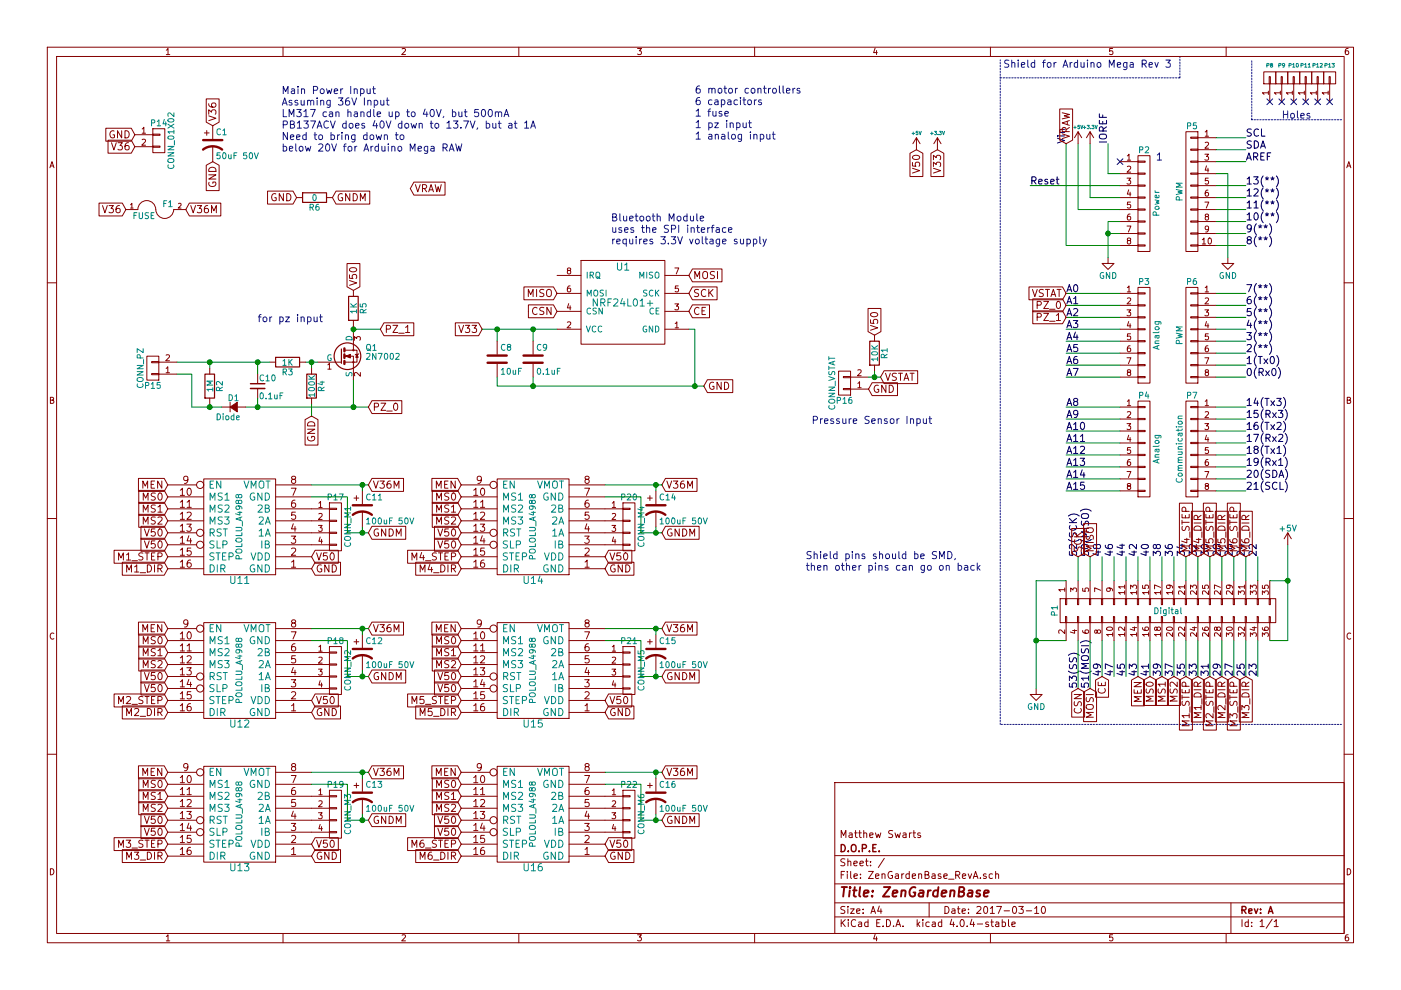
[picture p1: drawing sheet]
EESchema Schematic File Version 2
LIBS:power
LIBS:device
LIBS:transistors
LIBS:conn
LIBS:linear
LIBS:regul
LIBS:74xx
LIBS:cmos4000
LIBS:adc-dac
LIBS:memory
LIBS:xilinx
LIBS:microcontrollers
LIBS:dsp
LIBS:microchip
LIBS:analog_switches
LIBS:motorola
LIBS:texas
LIBS:intel
LIBS:audio
LIBS:interface
LIBS:digital-audio
LIBS:philips
LIBS:display
LIBS:cypress
LIBS:siliconi
LIBS:opto
LIBS:atmel
LIBS:contrib
LIBS:valves
LIBS:myParts
LIBS:pololu_a4988
LIBS:DRV8825
LIBS:ZenGardenBase_RevA-cache
EELAYER 25 0
EELAYER END
$Descr A4 11693 8268
encoding utf-8
Sheet 1 1
Title "ZenGardenBase"
Date "2017-03-10"
Rev "A"
Comp "D.O.P.E."
Comment1 "Matthew Swarts"
Comment2 ""
Comment3 ""
Comment4 ""
$EndDescr
NoConn ~ 9350 1350
Text Label 9250 1200 1    60   ~ 0
IOREF
Text Label 8900 1200 1    60   ~ 0
Vin
Text Label 8900 2450 0    60   ~ 0
A0
Text Label 8900 2550 0    60   ~ 0
A1
Text Label 8900 2650 0    60   ~ 0
A2
Text Label 8900 2750 0    60   ~ 0
A3
Text Label 8900 2850 0    60   ~ 0
A4
Text Label 8900 2950 0    60   ~ 0
A5
Text Label 8900 3050 0    60   ~ 0
A6
Text Label 8900 3150 0    60   ~ 0
A7
Text Label 8900 3400 0    60   ~ 0
A8
Text Label 8900 3500 0    60   ~ 0
A9
Text Label 8900 3600 0    60   ~ 0
A10
Text Label 8900 3700 0    60   ~ 0
A11
Text Label 8900 3800 0    60   ~ 0
A12
Text Label 8900 3900 0    60   ~ 0
A13
Text Label 8900 4000 0    60   ~ 0
A14
Text Label 8900 4100 0    60   ~ 0
A15
Text Label 10500 4650 1    60   ~ 0
22
Text Label 10400 4650 1    60   ~ 0
24
Text Label 10300 4650 1    60   ~ 0
26
Text Label 10200 4650 1    60   ~ 0
28
Text Label 10100 4650 1    60   ~ 0
30
Text Label 10000 4650 1    60   ~ 0
32
Text Label 9900 4650 1    60   ~ 0
34
Text Label 9800 4650 1    60   ~ 0
36
Text Label 9700 4650 1    60   ~ 0
38
Text Label 9600 4650 1    60   ~ 0
40
Text Label 9500 4650 1    60   ~ 0
42
Text Label 9400 4650 1    60   ~ 0
44
Text Label 9300 4650 1    60   ~ 0
46
Text Label 9200 4650 1    60   ~ 0
48
Text Label 9100 4650 1    60   ~ 0
50(MISO)
Text Label 9000 4650 1    60   ~ 0
52(SCK)
Text Label 10500 5650 1    60   ~ 0
23
Text Label 10400 5650 1    60   ~ 0
25
Text Label 10300 5650 1    60   ~ 0
27
Text Label 10100 5650 1    60   ~ 0
31
Text Label 10200 5650 1    60   ~ 0
29
Text Label 10000 5650 1    60   ~ 0
33
Text Label 9900 5650 1    60   ~ 0
35
Text Label 9800 5650 1    60   ~ 0
37
Text Label 9700 5650 1    60   ~ 0
39
Text Label 9600 5650 1    60   ~ 0
41
Text Label 9500 5650 1    60   ~ 0
43
Text Label 9400 5650 1    60   ~ 0
45
Text Label 9300 5650 1    60   ~ 0
47
Text Label 9200 5650 1    60   ~ 0
49
Text Label 9100 5750 1    60   ~ 0
51(MOSI)
Text Label 9000 5750 1    60   ~ 0
53(SS)
Text Label 10400 4100 0    60   ~ 0
21(SCL)
Text Label 10400 4000 0    60   ~ 0
20(SDA)
Text Label 10400 3900 0    60   ~ 0
19(Rx1)
Text Label 10400 3800 0    60   ~ 0
18(Tx1)
Text Label 10400 3700 0    60   ~ 0
17(Rx2)
Text Label 10400 3600 0    60   ~ 0
16(Tx2)
Text Label 10400 3500 0    60   ~ 0
15(Rx3)
Text Label 10400 3400 0    60   ~ 0
14(Tx3)
Text Label 10400 1550 0    60   ~ 0
13(**)
Text Label 10400 1650 0    60   ~ 0
12(**)
Text Label 10400 1750 0    60   ~ 0
11(**)
Text Label 10400 1850 0    60   ~ 0
10(**)
Text Label 10400 1950 0    60   ~ 0
9(**)
Text Label 10400 2050 0    60   ~ 0
8(**)
Text Label 10400 2450 0    60   ~ 0
7(**)
Text Label 10400 2550 0    60   ~ 0
6(**)
Text Label 10400 2650 0    60   ~ 0
5(**)
Text Label 10400 2750 0    60   ~ 0
4(**)
Text Label 10400 2850 0    60   ~ 0
3(**)
Text Label 10400 2950 0    60   ~ 0
2(**)
Text Label 10400 3050 0    60   ~ 0
1(Tx0)
Text Label 10400 3150 0    60   ~ 0
0(Rx0)
Text Label 10400 1250 0    60   ~ 0
SDA
Text Label 10400 1150 0    60   ~ 0
SCL
Text Label 10400 1350 0    60   ~ 0
AREF
Text Notes 8375 575  0    60   ~ 0
Shield for Arduino Mega Rev 3
Text Notes 10700 1000 0    60   ~ 0
Holes
$Comp
L CONN_01X01 P8
U 1 1
P 10600 650
F 0 "P8" V 10700 650 31  0000 C CNN
F 1 "CONN_01X01" V 10700 650 50  0001 C CNN
F 2 "Socket_Arduino_Mega:Arduino_1pin" H 10600 650 50  0001 C CNN
F 3 "" H 10600 650 50  0000 C CNN
	1    10600 650 
	0    -1   -1   0   
$EndComp
$Comp
L CONN_01X01 P9
U 1 1
P 10700 650
F 0 "P9" V 10800 650 31  0000 C CNN
F 1 "CONN_01X01" V 10800 650 50  0001 C CNN
F 2 "Socket_Arduino_Mega:Arduino_1pin" H 10700 650 50  0001 C CNN
F 3 "" H 10700 650 50  0000 C CNN
	1    10700 650 
	0    -1   -1   0   
$EndComp
$Comp
L CONN_01X01 P10
U 1 1
P 10800 650
F 0 "P10" V 10900 650 31  0000 C CNN
F 1 "CONN_01X01" V 10900 650 50  0001 C CNN
F 2 "Socket_Arduino_Mega:Arduino_1pin" H 10800 650 50  0001 C CNN
F 3 "" H 10800 650 50  0000 C CNN
	1    10800 650 
	0    -1   -1   0   
$EndComp
$Comp
L CONN_01X01 P11
U 1 1
P 10900 650
F 0 "P11" V 11000 650 31  0000 C CNN
F 1 "CONN_01X01" V 11000 650 50  0001 C CNN
F 2 "Socket_Arduino_Mega:Arduino_1pin" H 10900 650 50  0001 C CNN
F 3 "" H 10900 650 50  0000 C CNN
	1    10900 650 
	0    -1   -1   0   
$EndComp
$Comp
L CONN_01X01 P12
U 1 1
P 11000 650
F 0 "P12" V 11100 650 31  0000 C CNN
F 1 "CONN_01X01" V 11100 650 50  0001 C CNN
F 2 "Socket_Arduino_Mega:Arduino_1pin" H 11000 650 50  0001 C CNN
F 3 "" H 11000 650 50  0000 C CNN
	1    11000 650 
	0    -1   -1   0   
$EndComp
$Comp
L CONN_01X01 P13
U 1 1
P 11100 650
F 0 "P13" V 11200 650 31  0000 C CNN
F 1 "CONN_01X01" V 11200 650 50  0001 C CNN
F 2 "Socket_Arduino_Mega:Arduino_1pin" H 11100 650 50  0001 C CNN
F 3 "" H 11100 650 50  0000 C CNN
	1    11100 650 
	0    -1   -1   0   
$EndComp
NoConn ~ 10600 850 
NoConn ~ 10700 850 
NoConn ~ 10800 850 
NoConn ~ 10900 850 
NoConn ~ 11000 850 
NoConn ~ 11100 850 
$Comp
L CONN_01X08 P2
U 1 1
P 9550 1700
F 0 "P2" H 9550 2150 50  0000 C CNN
F 1 "Power" V 9650 1700 50  0000 C CNN
F 2 "Socket_Arduino_Mega:Socket_Strip_Arduino_1x08" H 9550 1700 50  0001 C CNN
F 3 "" H 9550 1700 50  0000 C CNN
	1    9550 1700
	1    0    0    -1  
$EndComp
Text Notes 9650 1350 0    60   ~ 0
1
$Comp
L +3.3V #PWR01
U 1 1
P 9100 1200
F 0 "#PWR01" H 9100 1050 50  0001 C CNN
F 1 "+3.3V" H 9100 1340 28  0000 C CNN
F 2 "" H 9100 1200 50  0000 C CNN
F 3 "" H 9100 1200 50  0000 C CNN
	1    9100 1200
	1    0    0    -1  
$EndComp
Text Label 8600 1550 0    60   ~ 0
Reset
$Comp
L +5V #PWR02
U 1 1
P 9000 1200
F 0 "#PWR02" H 9000 1050 50  0001 C CNN
F 1 "+5V" H 9000 1340 28  0000 C CNN
F 2 "" H 9000 1200 50  0000 C CNN
F 3 "" H 9000 1200 50  0000 C CNN
	1    9000 1200
	1    0    0    -1  
$EndComp
$Comp
L GND #PWR03
U 1 1
P 9250 2150
F 0 "#PWR03" H 9250 1900 50  0001 C CNN
F 1 "GND" H 9250 2000 50  0000 C CNN
F 2 "" H 9250 2150 50  0000 C CNN
F 3 "" H 9250 2150 50  0000 C CNN
	1    9250 2150
	1    0    0    -1  
$EndComp
$Comp
L CONN_01X10 P5
U 1 1
P 9950 1600
F 0 "P5" H 9950 2150 50  0000 C CNN
F 1 "PWM" V 10050 1600 50  0000 C CNN
F 2 "Socket_Arduino_Mega:Socket_Strip_Arduino_1x10" H 9950 1600 50  0001 C CNN
F 3 "" H 9950 1600 50  0000 C CNN
	1    9950 1600
	-1   0    0    -1  
$EndComp
$Comp
L GND #PWR04
U 1 1
P 10250 2150
F 0 "#PWR04" H 10250 1900 50  0001 C CNN
F 1 "GND" H 10250 2000 50  0000 C CNN
F 2 "" H 10250 2150 50  0000 C CNN
F 3 "" H 10250 2150 50  0000 C CNN
	1    10250 2150
	1    0    0    -1  
$EndComp
$Comp
L CONN_01X08 P3
U 1 1
P 9550 2800
F 0 "P3" H 9550 3250 50  0000 C CNN
F 1 "Analog" V 9650 2800 50  0000 C CNN
F 2 "Socket_Arduino_Mega:Socket_Strip_Arduino_1x08" H 9550 2800 50  0001 C CNN
F 3 "" H 9550 2800 50  0000 C CNN
	1    9550 2800
	1    0    0    -1  
$EndComp
$Comp
L CONN_01X08 P6
U 1 1
P 9950 2800
F 0 "P6" H 9950 3250 50  0000 C CNN
F 1 "PWM" V 10050 2800 50  0000 C CNN
F 2 "Socket_Arduino_Mega:Socket_Strip_Arduino_1x08" H 9950 2800 50  0001 C CNN
F 3 "" H 9950 2800 50  0000 C CNN
	1    9950 2800
	-1   0    0    -1  
$EndComp
$Comp
L CONN_01X08 P4
U 1 1
P 9550 3750
F 0 "P4" H 9550 4200 50  0000 C CNN
F 1 "Analog" V 9650 3750 50  0000 C CNN
F 2 "Socket_Arduino_Mega:Socket_Strip_Arduino_1x08" H 9550 3750 50  0001 C CNN
F 3 "" H 9550 3750 50  0000 C CNN
	1    9550 3750
	1    0    0    -1  
$EndComp
$Comp
L CONN_01X08 P7
U 1 1
P 9950 3750
F 0 "P7" H 9950 4200 50  0000 C CNN
F 1 "Communication" V 10050 3750 50  0000 C CNN
F 2 "Socket_Arduino_Mega:Socket_Strip_Arduino_1x08" H 9950 3750 50  0001 C CNN
F 3 "" H 9950 3750 50  0000 C CNN
	1    9950 3750
	-1   0    0    -1  
$EndComp
$Comp
L CONN_02X18 P1
U 1 1
P 9750 5100
F 0 "P1" H 9750 6050 50  0000 C CNN
F 1 "Digital" V 9750 5100 50  0000 C CNN
F 2 "Socket_Arduino_Mega:Socket_Strip_Arduino_2x18" H 9750 4050 50  0001 C CNN
F 3 "" H 9750 4050 50  0000 C CNN
	1    9750 5100
	0    -1   1    0   
$EndComp
Wire Wire Line
	9100 1200 9100 1650
Wire Wire Line
	9250 1450 9250 1200
Wire Wire Line
	9350 1450 9250 1450
Wire Notes Line
	10450 1000 10450 500 
Wire Notes Line
	11200 1000 10450 1000
Wire Notes Line
	9850 650  9850 475 
Wire Notes Line
	8350 650  9850 650 
Wire Wire Line
	9100 1650 9350 1650
Wire Wire Line
	9000 1200 9000 1750
Wire Wire Line
	9000 1750 9350 1750
Wire Wire Line
	9350 2050 8900 2050
Wire Wire Line
	8900 2050 8900 1200
Wire Wire Line
	8600 1550 9350 1550
Wire Wire Line
	9350 1850 9250 1850
Wire Wire Line
	9250 1850 9250 2150
Wire Wire Line
	9350 1950 9250 1950
Connection ~ 9250 1950
Wire Wire Line
	10150 1150 10400 1150
Wire Wire Line
	10400 1250 10150 1250
Wire Wire Line
	10150 1350 10400 1350
Wire Wire Line
	10150 1550 10400 1550
Wire Wire Line
	10400 1650 10150 1650
Wire Wire Line
	10150 1750 10400 1750
Wire Wire Line
	10150 1850 10400 1850
Wire Wire Line
	10400 1950 10150 1950
Wire Wire Line
	10150 2050 10400 2050
Wire Wire Line
	10250 2150 10250 1450
Wire Wire Line
	10250 1450 10150 1450
Wire Wire Line
	9350 2450 8900 2450
Wire Wire Line
	8900 2550 9350 2550
Wire Wire Line
	9350 2650 8900 2650
Wire Wire Line
	8900 2750 9350 2750
Wire Wire Line
	9350 2850 8900 2850
Wire Wire Line
	8900 2950 9350 2950
Wire Wire Line
	9350 3050 8900 3050
Wire Wire Line
	8900 3150 9350 3150
Wire Wire Line
	10400 2450 10150 2450
Wire Wire Line
	10150 2550 10400 2550
Wire Wire Line
	10400 2650 10150 2650
Wire Wire Line
	10150 2750 10400 2750
Wire Wire Line
	10400 2850 10150 2850
Wire Wire Line
	10150 2950 10400 2950
Wire Wire Line
	10400 3050 10150 3050
Wire Wire Line
	10150 3150 10400 3150
Wire Wire Line
	9350 3400 8900 3400
Wire Wire Line
	8900 3500 9350 3500
Wire Wire Line
	9350 3600 8900 3600
Wire Wire Line
	8900 3700 9350 3700
Wire Wire Line
	9350 3800 8900 3800
Wire Wire Line
	8900 3900 9350 3900
Wire Wire Line
	9350 4000 8900 4000
Wire Wire Line
	8900 4100 9350 4100
Wire Wire Line
	10400 3400 10150 3400
Wire Wire Line
	10150 3500 10400 3500
Wire Wire Line
	10400 3600 10150 3600
Wire Wire Line
	10150 3700 10400 3700
Wire Wire Line
	10400 3800 10150 3800
Wire Wire Line
	10150 3900 10400 3900
Wire Wire Line
	10400 4000 10150 4000
Wire Wire Line
	10150 4100 10400 4100
Wire Wire Line
	10500 4850 10500 4650
Wire Wire Line
	10400 4850 10400 4650
Wire Wire Line
	10300 4850 10300 4650
Wire Wire Line
	10200 4850 10200 4650
Wire Wire Line
	10100 4850 10100 4650
Wire Wire Line
	10000 4850 10000 4650
Wire Wire Line
	9900 4850 9900 4650
Wire Wire Line
	9800 4850 9800 4650
Wire Wire Line
	9700 4850 9700 4650
Wire Wire Line
	9600 4850 9600 4650
Wire Wire Line
	9500 4850 9500 4650
Wire Wire Line
	9400 4850 9400 4650
Wire Wire Line
	9300 4850 9300 4650
Wire Wire Line
	9200 4850 9200 4650
Wire Wire Line
	9100 4850 9100 4650
Wire Wire Line
	9000 4850 9000 4650
Wire Wire Line
	10500 5350 10500 5650
Wire Wire Line
	10400 5350 10400 5650
Wire Wire Line
	10300 5350 10300 5650
Wire Wire Line
	10200 5350 10200 5650
Wire Wire Line
	10100 5350 10100 5650
Wire Wire Line
	10000 5350 10000 5650
Wire Wire Line
	9900 5350 9900 5650
Wire Wire Line
	9800 5350 9800 5650
Wire Wire Line
	9700 5350 9700 5650
Wire Wire Line
	9600 5350 9600 5650
Wire Wire Line
	9500 5350 9500 5650
Wire Wire Line
	9400 5350 9400 5650
Wire Wire Line
	9300 5350 9300 5650
Wire Wire Line
	9200 5350 9200 5650
Wire Wire Line
	9100 5350 9100 5750
Wire Wire Line
	9000 5350 9000 5750
Wire Wire Line
	8900 4850 8650 4850
$Comp
L GND #PWR05
U 1 1
P 8650 5750
F 0 "#PWR05" H 8650 5500 50  0001 C CNN
F 1 "GND" H 8650 5600 50  0000 C CNN
F 2 "" H 8650 5750 50  0000 C CNN
F 3 "" H 8650 5750 50  0000 C CNN
	1    8650 5750
	1    0    0    -1  
$EndComp
Wire Wire Line
	8900 5350 8650 5350
Connection ~ 8650 5350
Wire Wire Line
	10750 5350 10600 5350
Wire Wire Line
	10750 4850 10600 4850
$Comp
L +5V #PWR06
U 1 1
P 10750 4550
F 0 "#PWR06" H 10750 4400 50  0001 C CNN
F 1 "+5V" H 10750 4690 50  0000 C CNN
F 2 "" H 10750 4550 50  0000 C CNN
F 3 "" H 10750 4550 50  0000 C CNN
	1    10750 4550
	1    0    0    -1  
$EndComp
Connection ~ 10750 4850
Wire Wire Line
	10750 4550 10750 5350
Wire Wire Line
	8650 4850 8650 5750
Wire Notes Line
	11200 6050 8350 6050
Wire Notes Line
	8350 6050 8350 500 
Text Notes 5800 1175 0    60   ~ 0
6 motor controllers\n6 capacitors\n1 fuse\n1 pz input\n1 analog input
$Comp
L FUSE F1
U 1 1
P 1300 1750
F 0 "F1" H 1400 1800 50  0000 C CNN
F 1 "FUSE" H 1200 1700 50  0000 C CNN
F 2 "Fuse_Holders_and_Fuses:Fuse_TE5_Littlefuse-395Series" H 1300 1750 50  0001 C CNN
F 3 "" H 1300 1750 50  0000 C CNN
	1    1300 1750
	1    0    0    -1  
$EndComp
$Comp
L CONN_01X02 P14
U 1 1
P 1325 1175
F 0 "P14" H 1325 1325 50  0000 C CNN
F 1 "CONN_01X02" V 1425 1175 50  0000 C CNN
F 2 "Connect:AK300-2" H 1325 1175 50  0001 C CNN
F 3 "" H 1325 1175 50  0000 C CNN
	1    1325 1175
	1    0    0    -1  
$EndComp
Text GLabel 1125 1125 0    60   Input ~ 0
GND
Text GLabel 1125 1225 0    60   Input ~ 0
V36
Text Notes 2350 1275 0    60   ~ 0
Main Power Input\nAssuming 36V Input\nLM317 can handle up to 40V, but 500mA\nPB137ACV does 40V down to 13.7V, but at 1A\nNeed to bring down to\nbelow 20V for Arduino Mega RAW
$Comp
L 2N7002 Q1
U 1 1
P 2850 2975
F 0 "Q1" H 3050 3050 50  0000 L CNN
F 1 "2N7002" H 3050 2975 50  0000 L CNN
F 2 "TO_SOT_Packages_SMD:SOT-23" H 3050 2900 50  0001 L CIN
F 3 "" H 2850 2975 50  0000 L CNN
	1    2850 2975
	1    0    0    -1  
$EndComp
Text Notes 2150 2700 0    60   ~ 0
for pz input
$Comp
L CP1 C11
U 1 1
P 3025 4250
F 0 "C11" H 3050 4350 50  0000 L CNN
F 1 "100uF 50V" H 3050 4150 50  0000 L CNN
F 2 "Capacitors_ThroughHole:C_Radial_D8_L13_P3.8" H 3025 4250 50  0001 C CNN
F 3 "" H 3025 4250 50  0000 C CNN
	1    3025 4250
	1    0    0    -1  
$EndComp
$Comp
L CP1 C1
U 1 1
P 1775 1200
F 0 "C1" H 1800 1300 50  0000 L CNN
F 1 "50uF 50V" H 1800 1100 50  0000 L CNN
F 2 "Capacitors_ThroughHole:C_Radial_D6.3_L11.2_P2.5" H 1775 1200 50  0001 C CNN
F 3 "" H 1775 1200 50  0000 C CNN
	1    1775 1200
	1    0    0    -1  
$EndComp
Text Notes 6725 4775 0    60   ~ 0
Shield pins should be SMD,\nthen other pins can go on back
$Comp
L NRF24L01+ U1
U 1 1
P 5200 2525
F 0 "U1" H 5200 2825 60  0000 C CNN
F 1 "NRF24L01+" H 5200 2525 60  0000 C CNN
F 2 "MyKiCadParts:NRF24L01+" H 5200 2525 60  0001 C CNN
F 3 "" H 5200 2525 60  0000 C CNN
	1    5200 2525
	1    0    0    -1  
$EndComp
$Comp
L +3.3V #PWR07
U 1 1
P 7825 1250
F 0 "#PWR07" H 7825 1100 50  0001 C CNN
F 1 "+3.3V" H 7825 1390 28  0000 C CNN
F 2 "" H 7825 1250 50  0000 C CNN
F 3 "" H 7825 1250 50  0000 C CNN
	1    7825 1250
	1    0    0    -1  
$EndComp
$Comp
L +5V #PWR08
U 1 1
P 7650 1250
F 0 "#PWR08" H 7650 1100 50  0001 C CNN
F 1 "+5V" H 7650 1390 28  0000 C CNN
F 2 "" H 7650 1250 50  0000 C CNN
F 3 "" H 7650 1250 50  0000 C CNN
	1    7650 1250
	1    0    0    -1  
$EndComp
Text GLabel 3425 1575 2    60   Input ~ 0
VRAW
Text GLabel 8900 1200 1    60   Input ~ 0
VRAW
Text GLabel 7650 1250 3    60   Input ~ 0
V50
Text GLabel 7825 1250 3    60   Input ~ 0
V33
Text GLabel 4025 2750 0    60   Input ~ 0
V33
Text GLabel 5875 3225 2    60   Input ~ 0
GND
$Comp
L C C9
U 1 1
P 4450 3000
F 0 "C9" H 4475 3100 50  0000 L CNN
F 1 "0.1uF" H 4475 2900 50  0000 L CNN
F 2 "Capacitors_SMD:C_0805" H 4488 2850 50  0001 C CNN
F 3 "" H 4450 3000 50  0000 C CNN
	1    4450 3000
	1    0    0    -1  
$EndComp
$Comp
L C C8
U 1 1
P 4150 3000
F 0 "C8" H 4175 3100 50  0000 L CNN
F 1 "10uF" H 4175 2900 50  0000 L CNN
F 2 "Capacitors_SMD:C_1206" H 4188 2850 50  0001 C CNN
F 3 "" H 4150 3000 50  0000 C CNN
	1    4150 3000
	1    0    0    -1  
$EndComp
Text GLabel 5750 2600 2    60   Input ~ 0
CE
Text GLabel 5750 2450 2    60   Input ~ 0
SCK
Text GLabel 5750 2300 2    60   Input ~ 0
MOSI
Text GLabel 4650 2450 0    60   Input ~ 0
MISO
Text GLabel 4650 2600 0    60   Input ~ 0
CSN
Wire Wire Line
	4025 2750 4650 2750
Wire Wire Line
	4150 2850 4150 2750
Connection ~ 4150 2750
Wire Wire Line
	4450 2850 4450 2750
Connection ~ 4450 2750
Wire Wire Line
	4150 3150 4150 3225
Wire Wire Line
	4150 3225 5875 3225
Wire Wire Line
	4450 3150 4450 3225
Connection ~ 4450 3225
Wire Wire Line
	5750 2750 5800 2750
Wire Wire Line
	5800 2750 5800 3225
Connection ~ 5800 3225
Text Notes 5100 2050 0    60   ~ 0
Bluetooth Module\nuses the SPI interface\nrequires 3.3V voltage supply
Text GLabel 1550 1750 2    60   Input ~ 0
V36M
Text GLabel 1050 1750 0    60   Input ~ 0
V36
Text GLabel 2950 2425 1    60   Input ~ 0
V50
$Comp
L R R1
U 1 1
P 7300 2950
F 0 "R1" V 7380 2950 50  0000 C CNN
F 1 "10K" V 7300 2950 50  0000 C CNN
F 2 "Resistors_SMD:R_1206" V 7230 2950 50  0001 C CNN
F 3 "" H 7300 2950 50  0000 C CNN
	1    7300 2950
	1    0    0    -1  
$EndComp
$Comp
L R R4
U 1 1
P 2600 3225
F 0 "R4" V 2680 3225 50  0000 C CNN
F 1 "100K" V 2600 3225 50  0000 C CNN
F 2 "Resistors_SMD:R_1206" V 2530 3225 50  0001 C CNN
F 3 "" H 2600 3225 50  0000 C CNN
	1    2600 3225
	1    0    0    -1  
$EndComp
Text GLabel 2600 3475 3    60   Input ~ 0
GND
Wire Wire Line
	2550 3025 2650 3025
Wire Wire Line
	2600 3025 2600 3075
Wire Wire Line
	2600 3375 2600 3475
$Comp
L CONN_01X02 P15
U 1 1
P 1275 3075
F 0 "P15" H 1275 3225 50  0000 C CNN
F 1 "CONN_PZ" V 1375 3075 50  0000 C CNN
F 2 "Pin_Headers:Pin_Header_Straight_1x02" H 1275 3075 50  0001 C CNN
F 3 "" H 1275 3075 50  0000 C CNN
	1    1275 3075
	-1   0    0    1   
$EndComp
$Comp
L R R2
U 1 1
P 1750 3225
F 0 "R2" V 1830 3225 50  0000 C CNN
F 1 "1M" V 1750 3225 50  0000 C CNN
F 2 "Resistors_SMD:R_1206" V 1680 3225 50  0001 C CNN
F 3 "" H 1750 3225 50  0000 C CNN
	1    1750 3225
	1    0    0    -1  
$EndComp
$Comp
L C_Small C10
U 1 1
P 2150 3225
F 0 "C10" H 2160 3295 50  0000 L CNN
F 1 "0.1uF" H 2160 3145 50  0000 L CNN
F 2 "Capacitors_SMD:C_0805" H 2150 3225 50  0001 C CNN
F 3 "" H 2150 3225 50  0000 C CNN
	1    2150 3225
	1    0    0    -1  
$EndComp
$Comp
L R R3
U 1 1
P 2400 3025
F 0 "R3" V 2480 3025 50  0000 C CNN
F 1 "1K" V 2400 3025 50  0000 C CNN
F 2 "Resistors_SMD:R_1206" V 2330 3025 50  0001 C CNN
F 3 "" H 2400 3025 50  0000 C CNN
	1    2400 3025
	0    1    1    0   
$EndComp
Wire Wire Line
	1475 3025 2250 3025
Connection ~ 2600 3025
Wire Wire Line
	2050 3400 3075 3400
Wire Wire Line
	2950 3400 2950 3175
Wire Wire Line
	2150 3325 2150 3400
Connection ~ 2150 3400
Wire Wire Line
	2150 3125 2150 3025
Connection ~ 2150 3025
$Comp
L D_Small D1
U 1 1
P 1950 3400
F 0 "D1" H 1900 3480 50  0000 L CNN
F 1 "Diode" H 1800 3320 50  0000 L CNN
F 2 "Diodes_SMD:SOD-123" V 1950 3400 50  0001 C CNN
F 3 "" V 1950 3400 50  0000 C CNN
	1    1950 3400
	1    0    0    -1  
$EndComp
Wire Wire Line
	1750 3025 1750 3075
Wire Wire Line
	1750 3375 1750 3400
Wire Wire Line
	1600 3400 1850 3400
Connection ~ 1750 3025
Wire Wire Line
	1475 3125 1600 3125
Wire Wire Line
	1600 3125 1600 3400
Connection ~ 1750 3400
Connection ~ 2950 3400
Wire Wire Line
	2950 2725 2950 2775
Wire Wire Line
	2950 2750 3175 2750
Connection ~ 2950 2750
Text GLabel 3175 2750 2    60   Input ~ 0
PZ_1
Text GLabel 3075 3400 2    60   Input ~ 0
PZ_0
Text GLabel 1775 1350 3    60   Input ~ 0
GND
Text GLabel 1775 1050 1    60   Input ~ 0
V36
Text GLabel 7250 3250 2    60   Input ~ 0
GND
Text GLabel 7300 2800 1    60   Input ~ 0
V50
Text GLabel 7350 3150 2    60   Input ~ 0
VSTAT
$Comp
L CONN_01X02 P16
U 1 1
P 7050 3200
F 0 "P16" H 7050 3350 50  0000 C CNN
F 1 "CONN_VSTAT" V 7150 3200 50  0000 C CNN
F 2 "Pin_Headers:Pin_Header_Straight_1x02" H 7050 3200 50  0001 C CNN
F 3 "" H 7050 3200 50  0000 C CNN
	1    7050 3200
	-1   0    0    1   
$EndComp
Wire Wire Line
	7250 3150 7350 3150
Wire Wire Line
	7300 3100 7300 3150
Connection ~ 7300 3150
$Comp
L POLOLU_A4988 U11
U 1 1
P 2000 4400
F 0 "U11" H 2000 4850 60  0000 C CNN
F 1 "POLOLU_A4988" V 2000 4400 50  0000 C CNN
F 2 "MyKiCadParts:SWDIP8_.6W" H 2000 4400 60  0001 C CNN
F 3 "" H 2000 4400 60  0001 C CNN
	1    2000 4400
	-1   0    0    1   
$EndComp
Text Notes 6775 3550 0    60   ~ 0
Pressure Sensor Input
Text GLabel 8900 2450 0    60   Input ~ 0
VSTAT
Text GLabel 8900 2550 0    60   Input ~ 0
PZ_0
Text GLabel 8900 2650 0    60   Input ~ 0
PZ_1
Text GLabel 9100 5750 3    60   Input ~ 0
MOSI
Text GLabel 9000 4650 1    60   Input ~ 0
SCK
Text GLabel 9100 4650 1    60   Input ~ 0
MISO
Text GLabel 9000 5750 3    60   Input ~ 0
CSN
Text GLabel 9200 5650 3    60   Input ~ 0
CE
Text GLabel 1400 4350 0    60   Input ~ 0
MS2
Text GLabel 1400 4250 0    60   Input ~ 0
MS1
Text GLabel 1400 4150 0    60   Input ~ 0
MS0
Text GLabel 1400 4050 0    60   Input ~ 0
MEN
$Comp
L CONN_01X04 P17
U 1 1
P 2800 4400
F 0 "P17" H 2800 4650 50  0000 C CNN
F 1 "CONN_M1" V 2900 4400 50  0000 C CNN
F 2 "Connect:AK300-4" H 2800 4400 50  0001 C CNN
F 3 "" H 2800 4400 50  0000 C CNN
	1    2800 4400
	1    0    0    -1  
$EndComp
Text GLabel 1400 4650 0    60   Input ~ 0
M1_STEP
Text GLabel 1400 4750 0    60   Input ~ 0
M1_DIR
$Comp
L R R5
U 1 1
P 2950 2575
F 0 "R5" V 3030 2575 50  0000 C CNN
F 1 "1K" V 2950 2575 50  0000 C CNN
F 2 "Resistors_SMD:R_1206" V 2880 2575 50  0001 C CNN
F 3 "" H 2950 2575 50  0000 C CNN
	1    2950 2575
	1    0    0    -1  
$EndComp
Text GLabel 2600 4650 2    60   Input ~ 0
V50
Text GLabel 1400 4450 0    60   Input ~ 0
V50
Text GLabel 1400 4550 0    60   Input ~ 0
V50
Text GLabel 2600 4750 2    60   Input ~ 0
GND
Text GLabel 3075 4450 2    60   Input ~ 0
GNDM
Text GLabel 3075 4050 2    60   Input ~ 0
V36M
Wire Wire Line
	3025 4100 3025 4050
Wire Wire Line
	2600 4050 3075 4050
Connection ~ 3025 4050
Wire Wire Line
	3025 4400 3025 4450
Wire Wire Line
	2900 4450 3075 4450
Wire Wire Line
	2900 4450 2900 4150
Wire Wire Line
	2900 4150 2600 4150
Connection ~ 3025 4450
Text GLabel 2475 1650 0    60   Input ~ 0
GND
Text GLabel 2775 1650 2    60   Input ~ 0
GNDM
$Comp
L CP1 C12
U 1 1
P 3025 5450
F 0 "C12" H 3050 5550 50  0000 L CNN
F 1 "100uF 50V" H 3050 5350 50  0000 L CNN
F 2 "Capacitors_ThroughHole:C_Radial_D8_L13_P3.8" H 3025 5450 50  0001 C CNN
F 3 "" H 3025 5450 50  0000 C CNN
	1    3025 5450
	1    0    0    -1  
$EndComp
$Comp
L POLOLU_A4988 U12
U 1 1
P 2000 5600
F 0 "U12" H 2000 6050 60  0000 C CNN
F 1 "POLOLU_A4988" V 2000 5600 50  0000 C CNN
F 2 "MyKiCadParts:SWDIP8_.6W" H 2000 5600 60  0001 C CNN
F 3 "" H 2000 5600 60  0001 C CNN
	1    2000 5600
	-1   0    0    1   
$EndComp
Text GLabel 1400 5550 0    60   Input ~ 0
MS2
Text GLabel 1400 5450 0    60   Input ~ 0
MS1
Text GLabel 1400 5350 0    60   Input ~ 0
MS0
Text GLabel 1400 5250 0    60   Input ~ 0
MEN
$Comp
L CONN_01X04 P18
U 1 1
P 2800 5600
F 0 "P18" H 2800 5850 50  0000 C CNN
F 1 "CONN_M2" V 2900 5600 50  0000 C CNN
F 2 "Connect:AK300-4" H 2800 5600 50  0001 C CNN
F 3 "" H 2800 5600 50  0000 C CNN
	1    2800 5600
	1    0    0    -1  
$EndComp
Text GLabel 1400 5850 0    60   Input ~ 0
M2_STEP
Text GLabel 1400 5950 0    60   Input ~ 0
M2_DIR
Text GLabel 2600 5850 2    60   Input ~ 0
V50
Text GLabel 1400 5650 0    60   Input ~ 0
V50
Text GLabel 1400 5750 0    60   Input ~ 0
V50
Text GLabel 2600 5950 2    60   Input ~ 0
GND
Text GLabel 3075 5650 2    60   Input ~ 0
GNDM
Text GLabel 3075 5250 2    60   Input ~ 0
V36M
Wire Wire Line
	3025 5300 3025 5250
Wire Wire Line
	2600 5250 3075 5250
Connection ~ 3025 5250
Wire Wire Line
	3025 5600 3025 5650
Wire Wire Line
	2900 5650 3075 5650
Wire Wire Line
	2900 5650 2900 5350
Wire Wire Line
	2900 5350 2600 5350
Connection ~ 3025 5650
$Comp
L CP1 C14
U 1 1
P 5475 4250
F 0 "C14" H 5500 4350 50  0000 L CNN
F 1 "100uF 50V" H 5500 4150 50  0000 L CNN
F 2 "Capacitors_ThroughHole:C_Radial_D8_L13_P3.8" H 5475 4250 50  0001 C CNN
F 3 "" H 5475 4250 50  0000 C CNN
	1    5475 4250
	1    0    0    -1  
$EndComp
$Comp
L POLOLU_A4988 U14
U 1 1
P 4450 4400
F 0 "U14" H 4450 4850 60  0000 C CNN
F 1 "POLOLU_A4988" V 4450 4400 50  0000 C CNN
F 2 "MyKiCadParts:SWDIP8_.6W" H 4450 4400 60  0001 C CNN
F 3 "" H 4450 4400 60  0001 C CNN
	1    4450 4400
	-1   0    0    1   
$EndComp
Text GLabel 3850 4350 0    60   Input ~ 0
MS2
Text GLabel 3850 4250 0    60   Input ~ 0
MS1
Text GLabel 3850 4150 0    60   Input ~ 0
MS0
Text GLabel 3850 4050 0    60   Input ~ 0
MEN
$Comp
L CONN_01X04 P20
U 1 1
P 5250 4400
F 0 "P20" H 5250 4650 50  0000 C CNN
F 1 "CONN_M4" V 5350 4400 50  0000 C CNN
F 2 "Connect:AK300-4" H 5250 4400 50  0001 C CNN
F 3 "" H 5250 4400 50  0000 C CNN
	1    5250 4400
	1    0    0    -1  
$EndComp
Text GLabel 3850 4650 0    60   Input ~ 0
M4_STEP
Text GLabel 3850 4750 0    60   Input ~ 0
M4_DIR
Text GLabel 5050 4650 2    60   Input ~ 0
V50
Text GLabel 3850 4450 0    60   Input ~ 0
V50
Text GLabel 3850 4550 0    60   Input ~ 0
V50
Text GLabel 5050 4750 2    60   Input ~ 0
GND
Text GLabel 5525 4450 2    60   Input ~ 0
GNDM
Text GLabel 5525 4050 2    60   Input ~ 0
V36M
Wire Wire Line
	5475 4100 5475 4050
Wire Wire Line
	5050 4050 5525 4050
Connection ~ 5475 4050
Wire Wire Line
	5475 4400 5475 4450
Wire Wire Line
	5350 4450 5525 4450
Wire Wire Line
	5350 4450 5350 4150
Wire Wire Line
	5350 4150 5050 4150
Connection ~ 5475 4450
$Comp
L CP1 C15
U 1 1
P 5475 5450
F 0 "C15" H 5500 5550 50  0000 L CNN
F 1 "100uF 50V" H 5500 5350 50  0000 L CNN
F 2 "Capacitors_ThroughHole:C_Radial_D8_L13_P3.8" H 5475 5450 50  0001 C CNN
F 3 "" H 5475 5450 50  0000 C CNN
	1    5475 5450
	1    0    0    -1  
$EndComp
$Comp
L POLOLU_A4988 U15
U 1 1
P 4450 5600
F 0 "U15" H 4450 6050 60  0000 C CNN
F 1 "POLOLU_A4988" V 4450 5600 50  0000 C CNN
F 2 "MyKiCadParts:SWDIP8_.6W" H 4450 5600 60  0001 C CNN
F 3 "" H 4450 5600 60  0001 C CNN
	1    4450 5600
	-1   0    0    1   
$EndComp
Text GLabel 3850 5550 0    60   Input ~ 0
MS2
Text GLabel 3850 5450 0    60   Input ~ 0
MS1
Text GLabel 3850 5350 0    60   Input ~ 0
MS0
Text GLabel 3850 5250 0    60   Input ~ 0
MEN
$Comp
L CONN_01X04 P21
U 1 1
P 5250 5600
F 0 "P21" H 5250 5850 50  0000 C CNN
F 1 "CONN_M5" V 5350 5600 50  0000 C CNN
F 2 "Connect:AK300-4" H 5250 5600 50  0001 C CNN
F 3 "" H 5250 5600 50  0000 C CNN
	1    5250 5600
	1    0    0    -1  
$EndComp
Text GLabel 3850 5850 0    60   Input ~ 0
M5_STEP
Text GLabel 3850 5950 0    60   Input ~ 0
M5_DIR
Text GLabel 5050 5850 2    60   Input ~ 0
V50
Text GLabel 3850 5650 0    60   Input ~ 0
V50
Text GLabel 3850 5750 0    60   Input ~ 0
V50
Text GLabel 5050 5950 2    60   Input ~ 0
GND
Text GLabel 5525 5650 2    60   Input ~ 0
GNDM
Text GLabel 5525 5250 2    60   Input ~ 0
V36M
Wire Wire Line
	5475 5300 5475 5250
Wire Wire Line
	5050 5250 5525 5250
Connection ~ 5475 5250
Wire Wire Line
	5475 5600 5475 5650
Wire Wire Line
	5350 5650 5525 5650
Wire Wire Line
	5350 5650 5350 5350
Wire Wire Line
	5350 5350 5050 5350
Connection ~ 5475 5650
$Comp
L CP1 C13
U 1 1
P 3025 6650
F 0 "C13" H 3050 6750 50  0000 L CNN
F 1 "100uF 50V" H 3050 6550 50  0000 L CNN
F 2 "Capacitors_ThroughHole:C_Radial_D8_L13_P3.8" H 3025 6650 50  0001 C CNN
F 3 "" H 3025 6650 50  0000 C CNN
	1    3025 6650
	1    0    0    -1  
$EndComp
$Comp
L POLOLU_A4988 U13
U 1 1
P 2000 6800
F 0 "U13" H 2000 7250 60  0000 C CNN
F 1 "POLOLU_A4988" V 2000 6800 50  0000 C CNN
F 2 "MyKiCadParts:SWDIP8_.6W" H 2000 6800 60  0001 C CNN
F 3 "" H 2000 6800 60  0001 C CNN
	1    2000 6800
	-1   0    0    1   
$EndComp
Text GLabel 1400 6750 0    60   Input ~ 0
MS2
Text GLabel 1400 6650 0    60   Input ~ 0
MS1
Text GLabel 1400 6550 0    60   Input ~ 0
MS0
Text GLabel 1400 6450 0    60   Input ~ 0
MEN
$Comp
L CONN_01X04 P19
U 1 1
P 2800 6800
F 0 "P19" H 2800 7050 50  0000 C CNN
F 1 "CONN_M3" V 2900 6800 50  0000 C CNN
F 2 "Connect:AK300-4" H 2800 6800 50  0001 C CNN
F 3 "" H 2800 6800 50  0000 C CNN
	1    2800 6800
	1    0    0    -1  
$EndComp
Text GLabel 1400 7050 0    60   Input ~ 0
M3_STEP
Text GLabel 1400 7150 0    60   Input ~ 0
M3_DIR
Text GLabel 2600 7050 2    60   Input ~ 0
V50
Text GLabel 1400 6850 0    60   Input ~ 0
V50
Text GLabel 1400 6950 0    60   Input ~ 0
V50
Text GLabel 2600 7150 2    60   Input ~ 0
GND
Text GLabel 3075 6850 2    60   Input ~ 0
GNDM
Text GLabel 3075 6450 2    60   Input ~ 0
V36M
Wire Wire Line
	3025 6500 3025 6450
Wire Wire Line
	2600 6450 3075 6450
Connection ~ 3025 6450
Wire Wire Line
	3025 6800 3025 6850
Wire Wire Line
	2900 6850 3075 6850
Wire Wire Line
	2900 6850 2900 6550
Wire Wire Line
	2900 6550 2600 6550
Connection ~ 3025 6850
$Comp
L CP1 C16
U 1 1
P 5475 6650
F 0 "C16" H 5500 6750 50  0000 L CNN
F 1 "100uF 50V" H 5500 6550 50  0000 L CNN
F 2 "Capacitors_ThroughHole:C_Radial_D8_L13_P3.8" H 5475 6650 50  0001 C CNN
F 3 "" H 5475 6650 50  0000 C CNN
	1    5475 6650
	1    0    0    -1  
$EndComp
$Comp
L POLOLU_A4988 U16
U 1 1
P 4450 6800
F 0 "U16" H 4450 7250 60  0000 C CNN
F 1 "POLOLU_A4988" V 4450 6800 50  0000 C CNN
F 2 "MyKiCadParts:SWDIP8_.6W" H 4450 6800 60  0001 C CNN
F 3 "" H 4450 6800 60  0001 C CNN
	1    4450 6800
	-1   0    0    1   
$EndComp
Text GLabel 3850 6750 0    60   Input ~ 0
MS2
Text GLabel 3850 6650 0    60   Input ~ 0
MS1
Text GLabel 3850 6550 0    60   Input ~ 0
MS0
Text GLabel 3850 6450 0    60   Input ~ 0
MEN
$Comp
L CONN_01X04 P22
U 1 1
P 5250 6800
F 0 "P22" H 5250 7050 50  0000 C CNN
F 1 "CONN_M6" V 5350 6800 50  0000 C CNN
F 2 "Connect:AK300-4" H 5250 6800 50  0001 C CNN
F 3 "" H 5250 6800 50  0000 C CNN
	1    5250 6800
	1    0    0    -1  
$EndComp
Text GLabel 3850 7050 0    60   Input ~ 0
M6_STEP
Text GLabel 3850 7150 0    60   Input ~ 0
M6_DIR
Text GLabel 5050 7050 2    60   Input ~ 0
V50
Text GLabel 3850 6850 0    60   Input ~ 0
V50
Text GLabel 3850 6950 0    60   Input ~ 0
V50
Text GLabel 5050 7150 2    60   Input ~ 0
GND
Text GLabel 5525 6850 2    60   Input ~ 0
GNDM
Text GLabel 5525 6450 2    60   Input ~ 0
V36M
Wire Wire Line
	5475 6500 5475 6450
Wire Wire Line
	5050 6450 5525 6450
Connection ~ 5475 6450
Wire Wire Line
	5475 6800 5475 6850
Wire Wire Line
	5350 6850 5525 6850
Wire Wire Line
	5350 6850 5350 6550
Wire Wire Line
	5350 6550 5050 6550
Connection ~ 5475 6850
Text GLabel 9500 5650 3    60   Input ~ 0
MEN
Text GLabel 9600 5650 3    60   Input ~ 0
MS0
Text GLabel 9700 5650 3    60   Input ~ 0
MS1
Text GLabel 9800 5650 3    60   Input ~ 0
MS2
Text GLabel 9900 5650 3    60   Input ~ 0
M1_STEP
Text GLabel 10000 5650 3    60   Input ~ 0
M1_DIR
Text GLabel 10100 5650 3    60   Input ~ 0
M2_STEP
Text GLabel 10200 5650 3    60   Input ~ 0
M2_DIR
Text GLabel 10300 5650 3    60   Input ~ 0
M3_STEP
Text GLabel 10400 5650 3    60   Input ~ 0
M3_DIR
Text GLabel 9900 4650 1    60   Input ~ 0
M4_STEP
Text GLabel 10000 4650 1    60   Input ~ 0
M4_DIR
Text GLabel 10100 4650 1    60   Input ~ 0
M5_STEP
Text GLabel 10200 4650 1    60   Input ~ 0
M5_DIR
Text GLabel 10300 4650 1    60   Input ~ 0
M6_STEP
Text GLabel 10400 4650 1    60   Input ~ 0
M6_DIR
$Comp
L R R6
U 1 1
P 2625 1650
F 0 "R6" V 2705 1650 50  0000 C CNN
F 1 "0" V 2625 1650 50  0000 C CNN
F 2 "Resistors_SMD:R_1206" V 2555 1650 50  0001 C CNN
F 3 "" H 2625 1650 50  0000 C CNN
	1    2625 1650
	0    1    1    0   
$EndComp
$EndSCHEMATC
